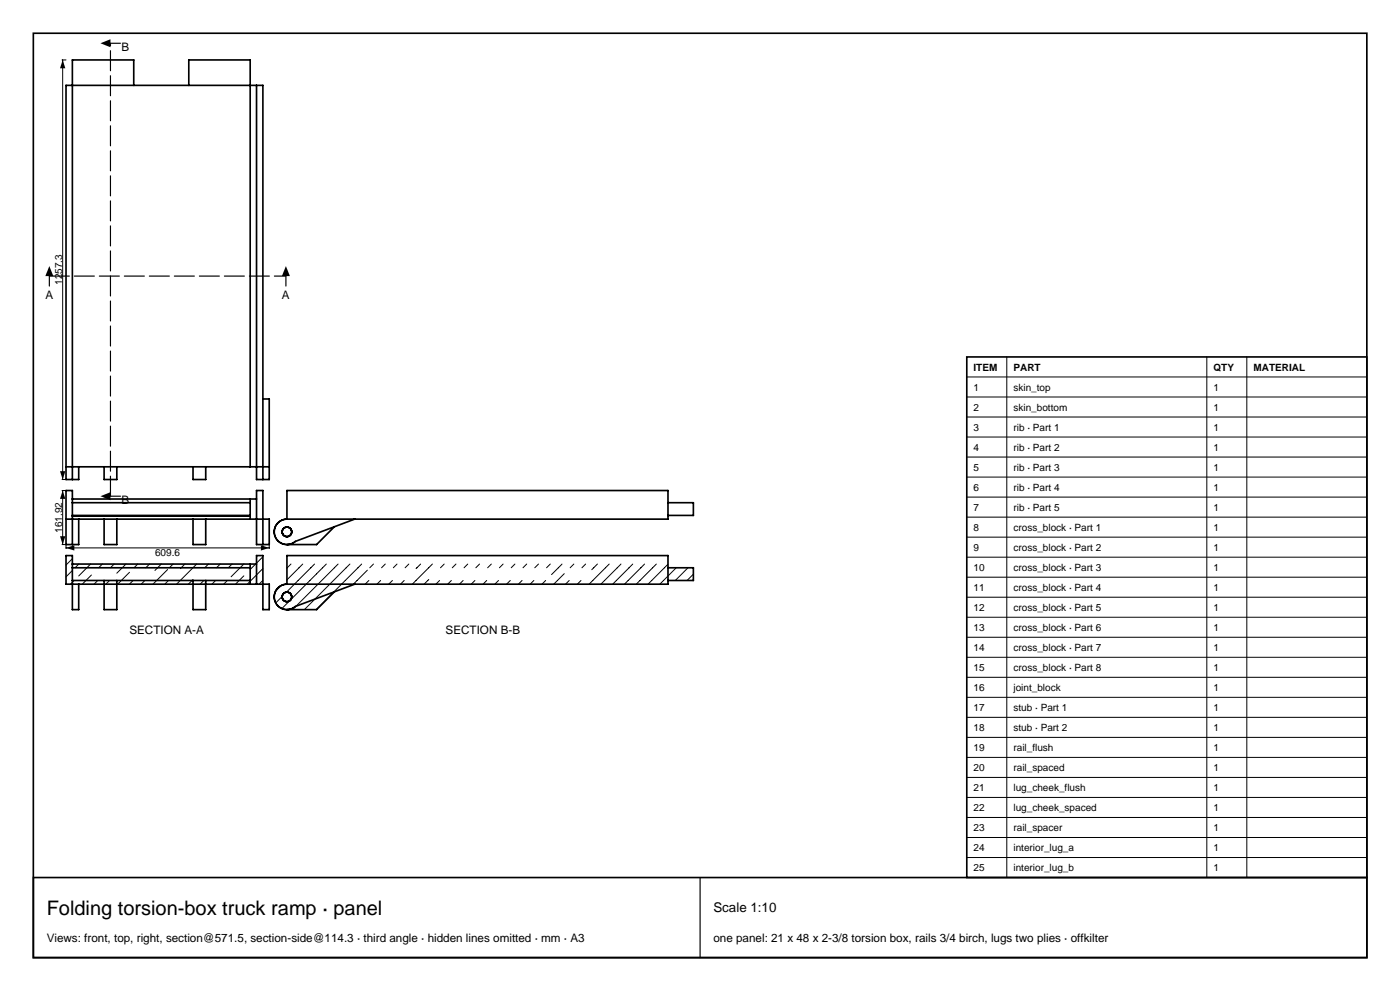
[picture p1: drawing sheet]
<svg xmlns="http://www.w3.org/2000/svg" width="420mm" height="297mm" viewBox="0 0 420 297" stroke-linecap="round" stroke-linejoin="round" font-family="sans-serif">
<g fill="none" stroke="#000" stroke-width=".5">
<path d="M10 10h400.1v277h-400.1zM40.1 25.6v-7.6h-18.4v125.7M56.6 25.6v-7.6h18.5v121.9M77 25.6v118.1h3.8v-24.1h-1.9M19.8 139.9h61M23.6 139.9v3.8h-3.8v-118.1h59.1v118.1M31.2 139.9v3.8h3.8v-3.8M57.9 139.9v3.8h3.8v-3.8M19.8 155.6h61v7.6h-3.8v-16.2h1.9v16.2M21.7 150.7h53.4M21.7 149.6h55.3M21.7 154.6h53.4"/>
<path d="M21.7 154.5h53.4M23.6 155.6v7.6h-3.8v-16.2h1.9v16.2M31.2 155.6v7.6h3.8v-7.6M57.9 155.6v7.6h3.8v-7.6M75.1 149.6v6M86.1 147h114.3v8.6h-114.3zM86.1 155.6a3.8 3.8 0 0 0-3.6 5.1 3.8 3.8 0 0 0 6.1 1.6l17.8-6.7M100.3 157.9l-5.3 5.3h-8.9M200.4 150.7h7.6v3.8h-7.6M21.7 169h55.3M21.7 174h53.4M21.7 170.2h53.4"/>
<path d="M23.6 175.1v7.6h-1.9v-16.2h-1.9v8.6h61v7.6h-1.9v-16.2h-1.9v8.6M31.2 174v8.7h3.8v-8.7M57.9 174v8.7h3.8v-8.7M75.1 169v6.1M86.1 166.5h114.3v8.6h-114.3zM86.1 175.1a3.8 3.8 0 0 0-3.6 5.1 3.8 3.8 0 0 0 6.1 1.6l17.8-6.7M100.3 177.4l-5.3 5.3h-8.9M200.4 170.2h7.6v3.8h-7.6"/>
<circle cx="86.1" cy="159.4" r="1.43"/>
<circle cx="86.1" cy="178.9" r="1.43"/>
</g>
<g fill="none" stroke="#000" stroke-width=".3">
<path d="M18.6 18h1.2M18.8 18v125.7M18.6 147h1.2M18.6 143.7h1.2M18.8 147v16.2M18.6 163.2h1.2v1.2M19.8 164.2h61M21.7 167.4l-1.9 2M21.7 171l-1.9 1.9M22.3 174l-1.2 1.1M23.6 169l-1.1 1.2M27.2 169l-3.6 3.6"/>
<path d="M27.4 172.3l-2.7 2.8M29.3 174l-1.1 1.1M30.7 169l-1.1 1.2M32.9 174l-1.1 1.1M34.3 169l-1.2 1.2M37.8 169l-2.8 2.8M38.9 171.5l-3.6 3.6M39.9 174l-1.1 1.1M41.3 169l-1.1 1.2M43.5 174l-1.1 1.1M44.9 169l-1.2 1.2M48.4 169l-1.9 2"/>
<path d="M50.3 170.7l-4.4 4.4M50.5 174l-1.1 1.1M51.9 169l-1.1 1.2M55.5 169l-1.4 1.4M57.9 173.7l-1.4 1.4M59 169l-6 6.1M61.2 174l-1.2 1.1M62.5 169l-1.1 1.2M64.7 174l-1.1 1.1M66.1 169l-1.1 1.2M68.2 174l-1.1 1.1M69.6 169l-1.1 1.2"/>
<path d="M73.1 169l-3.8 3.9M73.1 172.6l-2.5 2.5M76.7 169l-1.6 1.7M78.9 166.9l-1.9 1.9M78.9 170.4l-4.7 4.7M78.9 173.9l-1.2 1.2M80.8 163.2v1.2M84.4 175.5l-1.7 1.7M84.7 178.8l-2 1.9M87.3 169l-1.2 1.3M90.8 169l-4.7 4.8M94.4 169l-8.5 8.5"/>
<path d="M97.9 169l-10.6 10.7M101.4 169l-13.6 13.7M105 169l-13.7 13.7M108.5 169l-13.6 13.7M110.2 170.9l-4.2 4.2M110.7 174l-1.2 1.1M112 169l-1.1 1.2M114.2 174l-1.1 1.1M115.6 169l-1.1 1.2M117.7 174l-1.1 1.1M119.1 169l-1.1 1.2M121.3 174l-1.1 1.1"/>
<path d="M122.6 169l-1.1 1.2M126.2 169l-1.4 1.4M128.6 173.7l-1.4 1.4M129.7 169l-6 6.1M131.9 174l-1.1 1.1M133.3 169l-1.2 1.2M135.4 174l-1.1 1.1M136.8 169l-1.1 1.2M138.9 174l-1.1 1.1M140.3 169l-1.1 1.2M142.5 174l-1.1 1.1M143.9 169l-1.1 1.2"/>
<path d="M146 174l-1.1 1.1M147.4 169l-1.1 1.2M149.6 174l-1.2 1.1M150.9 169l-1.1 1.2M153.1 174l-1.1 1.1M154.5 169l-1.1 1.2M156.6 174l-1.1 1.1M158 169l-1.1 1.2M160.2 174l-1.2 1.1M161.5 169l-1.1 1.2M163.7 174l-1.1 1.1M165.1 169l-1.1 1.2"/>
<path d="M168.6 169l-3.1 3.2M169.3 171.9l-3.2 3.2M170.8 174l-1.1 1.1M172.2 169l-1.2 1.2M174.3 174l-1.1 1.1M175.7 169l-1.1 1.2M179.2 169l-1.7 1.7M182.8 169l-6.1 6.1M186.3 169l-6 6.1M189.8 169l-6 6.1M193.4 169l-6.1 6.1M196.9 169l-6 6.1"/>
<path d="M200.4 169.1l-6 6M202.9 170.2l-5 4.9M206.4 170.2l-3.8 3.8M208 172.1l-1.9 1.9M86.9 180.1l-2.3 2.3"/>
</g>
<path d="M14.8 82.7h71M33.1 148.7v-135.7" fill="none" stroke="#000" stroke-width=".35" stroke-dasharray="6 1.5"/>
<path d="M18.8 18l.8 2.5h-1.6zM30.1 13l3-1.2v2.4zM14.8 79.7l1.2 3h-2.4zM85.8 79.7l1.2 3h-2.4zM18.8 147l.8 2.5h-1.6zM18 141.2h1.6l-.8 2.5zM30.1 148.7l3-1.2v2.4zM18 160.7h1.6l-.8 2.5zM19.8 164.2l2.5-.8v1.6zM78.3 163.4l2.5 .8-2.5 .8z" fill="#000"/>
<path d="M33.1 13h3M14.8 82.7v3M85.8 82.7v3M33.1 148.7h3" fill="none" stroke="#000" stroke-width=".35"/>
<path d="M290 107h120.1v156h-120.1z" fill="#fff" stroke="#000" stroke-width=".5"/>
<g fill="none" stroke="#000" stroke-width=".3">
<path d="M290 113h120.1M290 119h120.1M302 107v156M362 107v156M374 107v156M290 125h120.1M290 131h120.1M290 137h120.1M290 143h120.1M290 149h120.1M290 155h120.1M290 161h120.1"/>
<path d="M290 167h120.1M290 173h120.1M290 179h120.1M290 185h120.1M290 191h120.1M290 197h120.1M290 203h120.1M290 209h120.1M290 215h120.1M290 221h120.1M290 227h120.1M290 233h120.1"/>
<path d="M290 239h120.1M290 245h120.1M290 251h120.1M290 257h120.1"/>
</g>
<path d="M10 263h400.1v24h-400.1z" fill="none" stroke="#000" stroke-width=".5"/>
<path d="M210 263v24" fill="none" stroke="#000" stroke-width=".35"/>
<text font-size="6" x="14" y="274.2">Folding torsion-box truck ramp · panel</text>
<text font-size="4" x="214" y="273.4">Scale 1:10</text>
<g font-size="3.5">
<text x="36.4" y="15.4">B</text>
<text x="13.6" y="89.7">A</text>
<text x="84.6" y="89.7">A</text>
<text x="36.4" y="151.2">B</text>
<text x="38.8" y="190">SECTION A-A</text>
<text x="133.7" y="190">SECTION B-B</text>
<text x="14" y="282.3">Views: front, top, right, section@571.5, section-side@114.3 · third angle · hidden lines omitted · mm · A3</text>
<text x="214" y="282.3">one panel: 21 x 48 x 2-3/8 torsion box, rails 3/4 birch, lugs two plies · offkilter</text>
</g>
<g font-size="3">
<text x="18.7" y="85.4" transform="rotate(-90 18.7 85.4)">1257.3</text>
<text x="292" y="111.1">ITEM</text>
<text x="304" y="111.1">PART</text>
<text x="364" y="111.1">QTY</text>
<text x="376" y="111.1">MATERIAL</text>
<text x="292" y="117.1">1</text>
<text x="304" y="117.1">skin_top</text>
<text x="364" y="117.1">1</text>
<text x="292" y="123.1">2</text>
<text x="304" y="123.1">skin_bottom</text>
<text x="364" y="123.1">1</text>
<text x="292" y="129.1">3</text>
<text x="304" y="129.1">rib · Part 1</text>
<text x="364" y="129.1">1</text>
<text x="292" y="135.1">4</text>
<text x="304" y="135.1">rib · Part 2</text>
<text x="364" y="135.1">1</text>
<text x="292" y="141.1">5</text>
<text x="304" y="141.1">rib · Part 3</text>
<text x="364" y="141.1">1</text>
<text x="292" y="147.1">6</text>
<text x="304" y="147.1">rib · Part 4</text>
<text x="364" y="147.1">1</text>
<text x="292" y="153.1">7</text>
<text x="304" y="153.1">rib · Part 5</text>
<text x="364" y="153.1">1</text>
<text x="18.7" y="159.7" transform="rotate(-90 18.7 159.7)">161.92</text>
<text x="292" y="159.1">8</text>
<text x="304" y="159.1">cross_block · Part 1</text>
<text x="364" y="159.1">1</text>
<text x="46.5" y="166.5">609.6</text>
<text x="292" y="165.1">9</text>
<text x="304" y="165.1">cross_block · Part 2</text>
<text x="364" y="165.1">1</text>
<text x="292" y="171.1">10</text>
<text x="304" y="171.1">cross_block · Part 3</text>
<text x="364" y="171.1">1</text>
<text x="292" y="177.1">11</text>
<text x="304" y="177.1">cross_block · Part 4</text>
<text x="364" y="177.1">1</text>
<text x="292" y="183.1">12</text>
<text x="304" y="183.1">cross_block · Part 5</text>
<text x="364" y="183.1">1</text>
<text x="292" y="189.1">13</text>
<text x="304" y="189.1">cross_block · Part 6</text>
<text x="364" y="189.1">1</text>
<text x="292" y="195.1">14</text>
<text x="304" y="195.1">cross_block · Part 7</text>
<text x="364" y="195.1">1</text>
<text x="292" y="201.1">15</text>
<text x="304" y="201.1">cross_block · Part 8</text>
<text x="364" y="201.1">1</text>
<text x="292" y="207.1">16</text>
<text x="304" y="207.1">joint_block</text>
<text x="364" y="207.1">1</text>
<text x="292" y="213.1">17</text>
<text x="304" y="213.1">stub · Part 1</text>
<text x="364" y="213.1">1</text>
<text x="292" y="219.1">18</text>
<text x="304" y="219.1">stub · Part 2</text>
<text x="364" y="219.1">1</text>
<text x="292" y="225.1">19</text>
<text x="304" y="225.1">rail_flush</text>
<text x="364" y="225.1">1</text>
<text x="292" y="231.1">20</text>
<text x="304" y="231.1">rail_spaced</text>
<text x="364" y="231.1">1</text>
<text x="292" y="237.1">21</text>
<text x="304" y="237.1">lug_cheek_flush</text>
<text x="364" y="237.1">1</text>
<text x="292" y="243.1">22</text>
<text x="304" y="243.1">lug_cheek_spaced</text>
<text x="364" y="243.1">1</text>
<text x="292" y="249.1">23</text>
<text x="304" y="249.1">rail_spacer</text>
<text x="364" y="249.1">1</text>
<text x="292" y="255.1">24</text>
<text x="304" y="255.1">interior_lug_a</text>
<text x="364" y="255.1">1</text>
<text x="292" y="261.1">25</text>
<text x="304" y="261.1">interior_lug_b</text>
<text x="364" y="261.1">1</text>
</g>
</svg>
